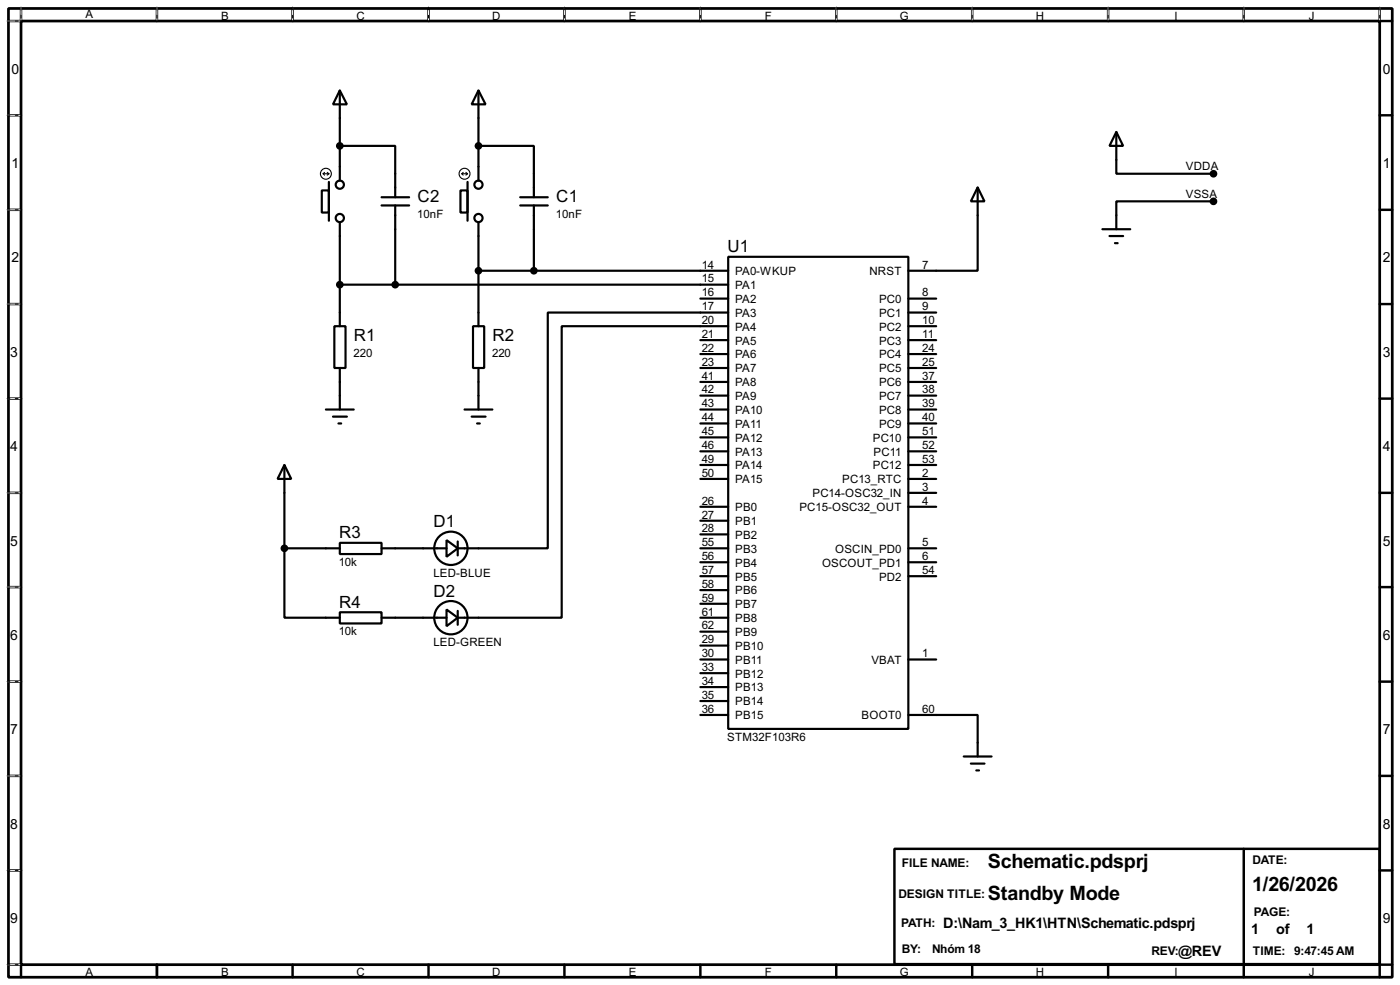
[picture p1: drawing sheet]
<svg xmlns="http://www.w3.org/2000/svg" width="256mm" height="180mm" viewBox="0 0 256 180" stroke-linecap="round" stroke-linejoin="round" font-family="sans-serif">
<path d="M1.6 1.6h253.5v177.3h-253.5zM3.9 3.9h248.9v172.7h-248.9z" fill="none" stroke="#000" stroke-width=".5"/>
<g fill="none" stroke="#000" stroke-width=".45">
<path d="M3.9 1.6v2.3h-2.3M28.8 1.6v2.3M53.6 1.6v2.3M78.5 1.6v2.3M103.4 1.6v2.3M128.3 1.6v2.3M153.2 1.6v2.3M178.1 1.6v2.3M203 1.6v2.3M227.9 1.6v2.3M252.8 1.6v2.3h2.3M1.6 21.1h2.3"/>
<path d="M1.6 38.4h2.3M252.8 21.1h2.3M252.8 38.4h2.3M1.6 55.7h2.3M252.8 55.7h2.3M1.6 73h2.3M252.8 73h2.3M1.6 90.2h2.3M252.8 90.2h2.3M1.6 107.5h2.3M252.8 107.5h2.3M1.6 124.8h2.3"/>
<path d="M252.8 124.8h2.3M1.6 142h2.3M1.6 159.3h2.3M163.9 155.4h88.9v21.1h-88.9zM227.9 155.4v21.1M252.8 142h2.3M252.8 159.3h2.3M1.6 176.6h2.3v2.3M28.8 176.6v2.3M53.6 176.6v2.3M78.5 176.6v2.3M103.4 176.6v2.3"/>
<path d="M128.3 176.6v2.3M153.2 176.6v2.3M178.1 176.6v2.3M203 176.6v2.3M227.9 176.6v2.3M255.1 176.6h-2.3v2.3"/>
</g>
<g fill="none" stroke="#fff" stroke-width=".18">
<path d="M1.3 3.9h2.3M3.9 1.3v2.3M28.8 1.3v2.3M53.6 1.3v2.3M78.5 1.3v2.3M103.4 1.3v2.3M128.3 1.3v2.3M153.2 1.3v2.3M178.1 1.3v2.3M203 1.3v2.3M227.9 1.3v2.3M252.8 1.3v2.3"/>
<path d="M1.3 21.1h2.3M1.3 38.4h2.3M1.3 55.7h2.3M1.3 73h2.3M1.3 90.2h2.3M1.3 107.5h2.3M1.3 124.8h2.3M1.3 142h2.3M1.3 159.3h2.3M1.3 176.6h2.3"/>
</g>
<g fill="none" stroke="#000" stroke-width=".18" stroke-dasharray=".5 1">
<path d="M1.3 3.9h2.3M3.9 1.3v2.3M28.8 1.3v2.3M53.6 1.3v2.3M78.5 1.3v2.3M103.4 1.3v2.3M128.3 1.3v2.3M153.2 1.3v2.3M178.1 1.3v2.3M203 1.3v2.3M227.9 1.3v2.3M252.8 1.3v2.3"/>
<path d="M1.3 21.1h2.3M1.3 38.4h2.3M1.3 55.7h2.3M1.3 73h2.3M1.3 90.2h2.3M1.3 107.5h2.3M1.3 124.8h2.3M1.3 142h2.3M1.3 159.3h2.3M1.3 176.6h2.3"/>
</g>
<g fill="none" stroke="#000" stroke-width=".4">
<path d="M62.3 16.6l1.3 2.5h-2.6zM62.3 16.6v16.5M87.7 16.6l1.3 2.5h-2.6zM87.7 16.6v16.5M59 34.9h1.3v4h-1.3zM60.3 33.3v7.1M62.3 26.7h10.1v9.4M69.9 36.1h5.1M69.9 37.6h5.1M72.4 37.6v14.5M84.4 34.9h1.3v4h-1.3zM85.7 33.3v7.1"/>
<path d="M87.7 26.7h10.1v9.4M95.3 36.1h5.1M95.3 37.6h5.1M97.8 37.6v12M179.1 34.3l1.3 2.6h-2.5zM179.1 34.3v15.3h-12.7M204.5 24.2l1.3 2.5h-2.5zM204.5 24.2v7.6h17.8M222.3 36.9h-17.8v5.1M61.3 59.7h2v7.7h-2zM62.3 40.7v19M62.3 52.1h71.1"/>
<path d="M86.7 59.7h2v7.7h-2zM87.7 40.7v19M87.7 49.6h45.7M128.3 54.7h5.1M133.4 47h33v86.4h-33zM133.4 57.2h-33v43.2h-16.5M133.4 59.7h-30.5v53.4h-19M166.4 54.7h5.1M166.4 57.2h5.1M166.4 59.7h5.1M202 42h5.1M203.3 43.2h2.5"/>
<path d="M204.3 44.5h.5M59.7 75h5.1M61 76.3h2.6M62 77.5h.5M62.3 67.4v7.6M85.1 75h5.1M86.4 76.3h2.6M87.4 77.5h.5M87.7 67.4v7.6M128.3 62.3h5.1M128.3 64.8h5.1M128.3 67.4h5.1"/>
<path d="M128.3 69.9h5.1M128.3 72.4h5.1M128.3 75h5.1M128.3 77.5h5.1M166.4 62.3h5.1M166.4 64.8h5.1M166.4 67.4h5.1M166.4 69.9h5.1M166.4 72.4h5.1M166.4 75h5.1M166.4 77.5h5.1M52.1 85.1l1.3 2.6h-2.5z"/>
<path d="M52.1 85.1v15.3M62.3 99.4h7.6v2h-7.6zM81.8 98.9l2.1 1.5-2.1 1.5zM83.9 99.1v2.6M128.3 92.8h5.1M128.3 95.3h5.1M128.3 97.8h5.1M128.3 80.1h5.1M128.3 82.6h5.1M128.3 85.1h5.1M128.3 87.7h5.1M166.4 92.8h5.1"/>
<path d="M166.4 80.1h5.1M166.4 82.6h5.1M166.4 85.1h5.1M166.4 87.7h5.1M166.4 90.2h5.1M52.1 100.4v12.7h10.2M52.1 100.4h10.2M62.3 112.1h7.6v2h-7.6zM69.9 100.4h11.9M69.9 113.1h11.9M81.8 111.6l2.1 1.5-2.1 1.5zM83.9 111.8v2.6"/>
<path d="M128.3 100.4h5.1M128.3 113.1h5.1M128.3 102.9h5.1M128.3 115.6h5.1M128.3 118.2h5.1M128.3 105.5h5.1M128.3 108h5.1M128.3 110.5h5.1M166.4 100.4h5.1M166.4 102.9h5.1M166.4 105.5h5.1M128.3 130.9h5.1"/>
<path d="M128.3 120.7h5.1M128.3 123.2h5.1M128.3 125.8h5.1M128.3 128.3h5.1M166.4 130.9h12.7v7.6M166.4 120.7h5.1M176.6 138.5h5.1M177.9 139.8h2.5M178.9 141h.5"/>
<circle cx="62.2" cy="33.8" r=".75"/>
<circle cx="62.2" cy="39.9" r=".75"/>
<circle cx="87.6" cy="39.9" r=".75"/>
<circle cx="87.6" cy="33.8" r=".75"/>
<circle cx="82.6" cy="113.1" r="3.1"/>
<circle cx="82.6" cy="100.4" r="3.1"/>
</g>
<g fill="none" stroke="#000" stroke-width=".2">
<path d="M59.2 31.8h1.1M59.2 31.8l.3 .3M59.5 31.6l-.3 .2M60 31.6l.3 .2M60.3 31.8l-.3 .3M84.6 31.8h1.1M84.6 31.8l.3 .3M84.9 31.6l-.3 .2M85.4 31.6l.3 .2M85.7 31.8l-.3 .3"/>
<circle cx="59.7" cy="31.8" r="1"/>
<circle cx="85.1" cy="31.8" r="1"/>
</g>
<g fill="#000" stroke="#000" stroke-width=".4">
<circle cx="62.2" cy="26.7" r=".5"/>
<circle cx="87.6" cy="26.7" r=".5"/>
<circle cx="222.3" cy="36.9" r=".5"/>
<circle cx="222.3" cy="31.8" r=".5"/>
<circle cx="62.2" cy="52.1" r=".5"/>
<circle cx="72.4" cy="52.1" r=".5"/>
<circle cx="87.6" cy="49.6" r=".5"/>
<circle cx="97.8" cy="49.6" r=".5"/>
<circle cx="52.1" cy="100.4" r=".5"/>
</g>
<g font-size="4.1">
<text x="181" y="158.9">Schematic.pdsprj</text>
<text x="181" y="164.8">Standby Mode</text>
<text x="229.4" y="163">1/26/2026</text>
</g>
<g font-size="3.5">
<text x="76.5" y="37">C2</text>
<text x="101.9" y="37">C1</text>
<text x="133.3" y="46.2">U1</text>
<text x="64.8" y="62.4">R1</text>
<text x="90.2" y="62.4">R2</text>
<text x="62.1" y="98.6">R3</text>
<text x="79.4" y="96.5">D1</text>
<text x="62.1" y="111.3">R4</text>
<text x="79.4" y="109.2">D2</text>
</g>
<g font-size="3">
<text x="172.8" y="169.8">D:\Nam_3_HK1\HTN\Schematic.pdsprj</text>
<text x="229.2" y="170.9">1</text>
<text x="233.8" y="170.9">of</text>
<text x="239.4" y="170.9">1</text>
<text x="215.9" y="174.9">@REV</text>
</g>
<g font-size="2.9">
<text x="2.1" y="13.5">0</text>
<text x="253.4" y="13.5">0</text>
<text x="2.1" y="30.7">1</text>
<text x="253.4" y="30.7">1</text>
<text x="2.1" y="48">2</text>
<text x="253.4" y="48">2</text>
<text x="1.9" y="65.3">3</text>
<text x="253.4" y="65.3">3</text>
<text x="1.9" y="82.5">4</text>
<text x="253.4" y="82.5">4</text>
<text x="1.9" y="99.9">5</text>
<text x="253.4" y="99.9">5</text>
<text x="1.9" y="117.1">6</text>
<text x="253.4" y="117.1">6</text>
<text x="1.9" y="134.4">7</text>
<text x="253.4" y="134.4">7</text>
<text x="1.9" y="151.7">8</text>
<text x="253.4" y="151.7">8</text>
<text x="1.9" y="168.9">9</text>
<text x="253.4" y="168.9">9</text>
</g>
<g font-size="2.5">
<text x="165.2" y="158.7">FILE NAME:</text>
<text x="229.4" y="158.2">DATE:</text>
<text x="164.6" y="164.3">DESIGN TITLE:</text>
<text x="229.7" y="167.6">PAGE:</text>
<text x="165.1" y="169.6">PATH:</text>
<text x="165.2" y="174.5">BY:</text>
<text x="170.7" y="174.5">Nhóm 18</text>
<text x="210.9" y="174.7">REV:</text>
<text x="229.5" y="174.7">TIME: 9:47:45 AM</text>
</g>
<g font-size="2.4">
<text x="15.6" y="3.4">A</text>
<text x="40.5" y="3.6">B</text>
<text x="65.3" y="3.6">C</text>
<text x="90.2" y="3.6">D</text>
<text x="115.2" y="3.6">E</text>
<text x="140.1" y="3.6">F</text>
<text x="164.8" y="3.6">G</text>
<text x="189.8" y="3.6">H</text>
<text x="215.1" y="3.6">I</text>
<text x="239.8" y="3.6">J</text>
<text x="217.2" y="31.2">VDDA</text>
<text x="76.5" y="40">10nF</text>
<text x="101.9" y="40">10nF</text>
<text x="217.2" y="36.3">VSSA</text>
<text x="128.6" y="49.2">14</text>
<text x="128.6" y="51.7">15</text>
<text x="134.7" y="50.4">PA0-WKUP</text>
<text x="134.7" y="52.9">PA1</text>
<text x="159.3" y="50.4">NRST</text>
<text x="169" y="49.2">7</text>
<text x="128.6" y="54.3">16</text>
<text x="128.6" y="56.8">17</text>
<text x="128.6" y="59.3">20</text>
<text x="134.7" y="55.4">PA2</text>
<text x="134.7" y="58">PA3</text>
<text x="161" y="58">PC1</text>
<text x="161" y="55.4">PC0</text>
<text x="169" y="56.8">9</text>
<text x="169" y="59.3">10</text>
<text x="169" y="54.3">8</text>
<text x="64.8" y="65.4">220</text>
<text x="90.2" y="65.4">220</text>
<text x="128.6" y="61.9">21</text>
<text x="128.6" y="64.4">22</text>
<text x="134.7" y="60.5">PA4</text>
<text x="134.7" y="63.1">PA5</text>
<text x="134.7" y="65.6">PA6</text>
<text x="161" y="60.5">PC2</text>
<text x="161" y="65.6">PC4</text>
<text x="161" y="63.1">PC3</text>
<text x="169" y="64.4">24</text>
<text x="169" y="61.9">11</text>
<text x="128.6" y="67">23</text>
<text x="128.6" y="69.5">41</text>
<text x="128.6" y="72">42</text>
<text x="134.7" y="68.1">PA7</text>
<text x="134.7" y="70.7">PA8</text>
<text x="161" y="68.1">PC5</text>
<text x="161" y="70.7">PC6</text>
<text x="169" y="67">25</text>
<text x="169" y="72">38</text>
<text x="169" y="69.5">37</text>
<text x="128.6" y="74.6">43</text>
<text x="128.6" y="77.1">44</text>
<text x="134.7" y="73.2">PA9</text>
<text x="134.7" y="75.8">PA10</text>
<text x="161" y="73.2">PC7</text>
<text x="161" y="75.8">PC8</text>
<text x="169" y="74.6">39</text>
<text x="169" y="77.1">40</text>
<text x="128.6" y="79.7">45</text>
<text x="128.6" y="82.2">46</text>
<text x="134.7" y="78.3">PA11</text>
<text x="134.7" y="80.8">PA12</text>
<text x="134.7" y="83.4">PA13</text>
<text x="159.9" y="80.8">PC10</text>
<text x="160" y="83.4">PC11</text>
<text x="161" y="78.3">PC9</text>
<text x="169" y="79.7">51</text>
<text x="169" y="82.2">52</text>
<text x="128.6" y="84.7">49</text>
<text x="128.6" y="87.3">50</text>
<text x="134.7" y="85.9">PA14</text>
<text x="134.7" y="88.5">PA15</text>
<text x="154.3" y="88.5">PC13_RTC</text>
<text x="159.9" y="85.9">PC12</text>
<text x="169" y="84.7">53</text>
<text x="169" y="87.3">2</text>
<text x="169" y="89.8">3</text>
<text x="128.6" y="92.4">26</text>
<text x="128.6" y="94.9">27</text>
<text x="134.7" y="93.6">PB0</text>
<text x="146.4" y="93.6">PC15-OSC32_OUT</text>
<text x="148.8" y="91">PC14-OSC32_IN</text>
<text x="169" y="92.4">4</text>
<text x="128.6" y="97.4">28</text>
<text x="128.6" y="100">55</text>
<text x="134.7" y="96.1">PB1</text>
<text x="134.7" y="98.6">PB2</text>
<text x="134.7" y="101.2">PB3</text>
<text x="153" y="101.2">OSCIN_PD0</text>
<text x="169" y="100">5</text>
<text x="62.1" y="103.6">10k</text>
<text x="79.4" y="105.6">LED-BLUE</text>
<text x="128.6" y="102.5">56</text>
<text x="128.6" y="105.1">57</text>
<text x="128.6" y="107.6">58</text>
<text x="134.7" y="103.7">PB4</text>
<text x="134.7" y="106.3">PB5</text>
<text x="150.6" y="103.7">OSCOUT_PD1</text>
<text x="161" y="106.3">PD2</text>
<text x="169" y="102.5">6</text>
<text x="169" y="105.1">54</text>
<text x="128.6" y="112.7">61</text>
<text x="128.6" y="110.1">59</text>
<text x="134.7" y="113.9">PB8</text>
<text x="134.7" y="108.8">PB6</text>
<text x="134.7" y="111.3">PB7</text>
<text x="62.1" y="116.3">10k</text>
<text x="79.4" y="118.3">LED-GREEN</text>
<text x="128.6" y="115.2">62</text>
<text x="128.6" y="117.8">29</text>
<text x="134.7" y="116.4">PB9</text>
<text x="134.7" y="119">PB10</text>
<text x="128.6" y="120.3">30</text>
<text x="128.6" y="122.8">33</text>
<text x="128.6" y="125.4">34</text>
<text x="134.7" y="121.5">PB11</text>
<text x="134.7" y="124">PB12</text>
<text x="159.6" y="121.5">VBAT</text>
<text x="169" y="120.3">1</text>
<text x="128.6" y="127.9">35</text>
<text x="128.6" y="130.5">36</text>
<text x="134.7" y="126.6">PB13</text>
<text x="134.7" y="129.1">PB14</text>
<text x="134.7" y="131.7">PB15</text>
<text x="157.8" y="131.7">BOOT0</text>
<text x="169" y="130.5">60</text>
<text x="133.2" y="135.6">STM32F103R6</text>
<text x="15.6" y="178.7">A</text>
<text x="40.5" y="178.7">B</text>
<text x="65.3" y="178.7">C</text>
<text x="90.2" y="178.7">D</text>
<text x="115.2" y="178.7">E</text>
<text x="140.1" y="178.7">F</text>
<text x="164.8" y="178.7">G</text>
<text x="189.8" y="178.7">H</text>
<text x="215.1" y="178.7">I</text>
<text x="239.8" y="178.7">J</text>
</g>
</svg>
